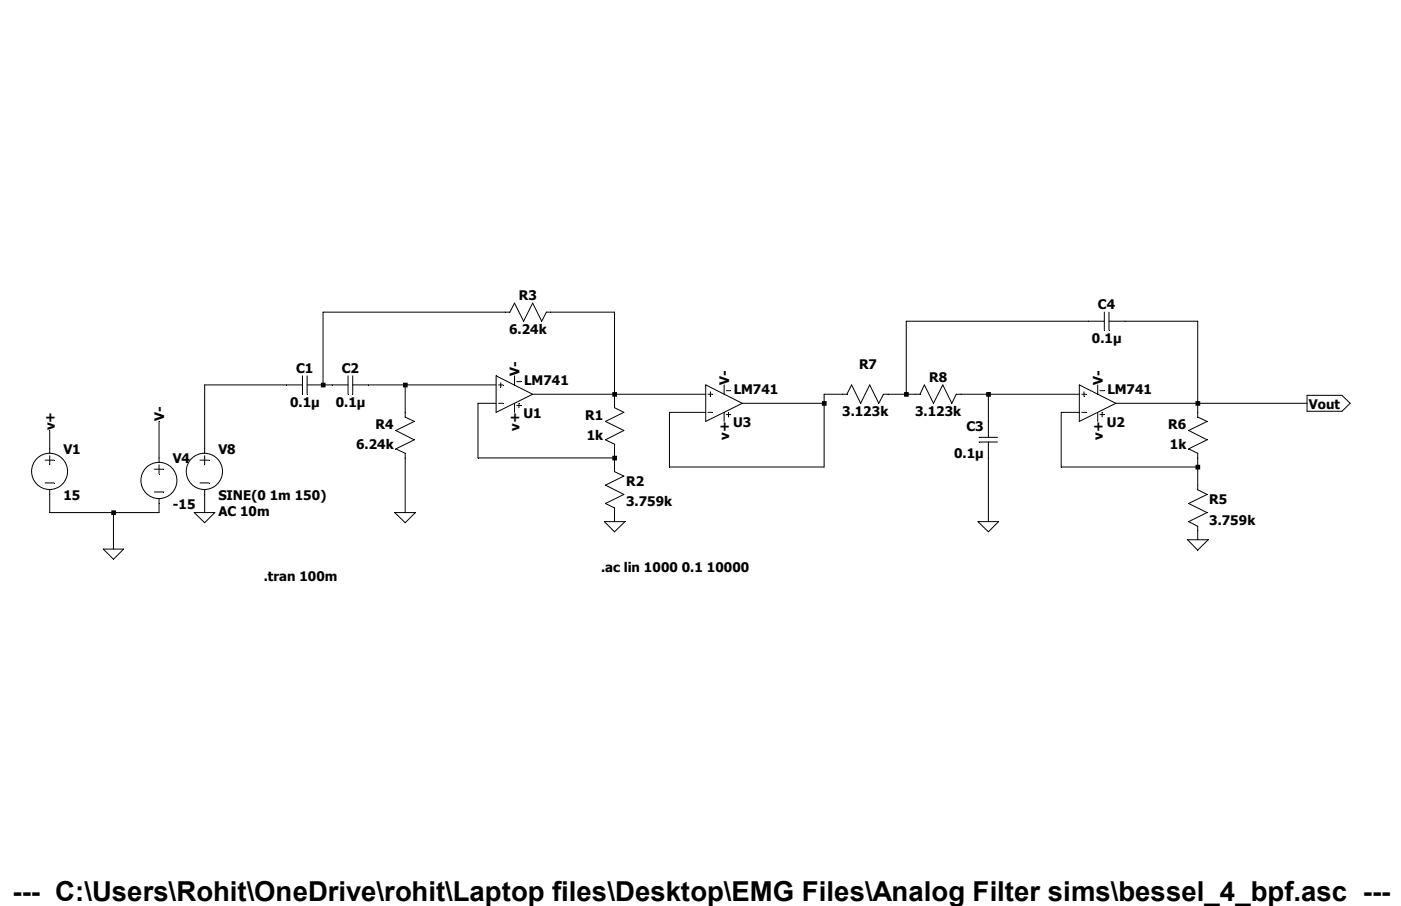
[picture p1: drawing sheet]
<svg xmlns="http://www.w3.org/2000/svg" width="216mm" height="140mm" viewBox="0 0 216 140" stroke-linecap="round" stroke-linejoin="round" font-family="sans-serif">
<g fill="none" stroke="#000" stroke-width=".15">
<path d="M46.6 59.4h-15.1v10.5M46.6 58v2.8M47.3 59.4h6.3M47.3 58v2.8M49.8 59.4v-11.3h28.8l.7-1.4 1.4 2.8 1.4-2.8 1.4 2.8 .7-1.4h10.5v14.8l1.4 .7-2.8 1.4 2.8 1.4-2.8 1.4 1.4 .7v4.2l1.4 .7-2.8 1.4 2.8 1.4-2.8 1.4 1.4 .7v2.1M53.6 58v2.8M54.4 59.4h22.1M54.4 58v2.8M62.4 59.4v4.9l1.4 .7-2.8 1.4 2.8 1.4-2.8 1.4 1.4 .7v9.1M76.5 58l5.6 2.8-5.6 2.8zM76.8 59.4h.7M77.2 59v.7"/>
<path d="M79.3 58v1.4M79.6 58.8h.7M108.8 59.4l5.6 2.8-5.6 2.8zM111.6 59.4v1.4M166.3 59.4l5.7 2.8-5.7 2.8zM169.2 59.4v1.4M170.2 49.5h-30.5v11.3M170.2 48.1v2.8M170.9 49.5h13.7v14.8l1.4 .7-2.8 1.4 2.8 1.4-2.8 1.4 1.4 .7v5.6l1.4 .7-2.8 1.4 2.8 1.4-2.8 1.4 1.4 .8v2M170.9 48.1v2.8M6.9 71h1.4M6.9 74.5h1.4"/>
<path d="M7.7 66.4v3.5M7.7 70.3v1.4M7.7 75.5v3.5h16.8v-2.1M17.5 79v5.7M23.8 72.3h1.4M23.8 75.9h1.4M24.5 65v6.3M24.5 71.7v1.4M29.9 79h3.2l-1.6 1.6zM30.8 71h1.4M30.8 74.5h1.4M31.5 70.3v1.4"/>
<path d="M31.5 75.5v3.5M60.8 79h3.2l-1.6 1.6zM76.5 62.2h-2.8v8.4h21M76.8 62.2h.7M79.3 62.2v1.4M79.6 62.5h.7M80 62.2v.7M82.1 60.8h26.7M109.1 63.6h.7M109.1 60.8h.7M109.5 60.4v.7M111.6 63.6v1.4"/>
<path d="M111.9 63.9h.7M111.9 60.2h.7M112.3 63.6v.7M114.4 62.2h12.6M150.9 68.2h2.8M150.9 67.4h2.8M152.3 60.8v6.6M152.3 68.2v12.2M166.3 60.8h-18.9l-.7 1.4-1.4-2.8-1.5 2.8-1.3-2.8-.7 1.4h-5.7l-.7 1.4-1.4-2.8-1.4 2.8-1.4-2.8-.7 1.4h-3.5v11.2h-23.8v-8.4h5.6M166.3 63.6h-2.8v8.4h21.1M166.7 63.6h.7M166.7 60.8h.7"/>
<path d="M167 60.4v.7M169.2 63.6v1.4M169.5 63.9h.7M169.5 60.2h.7M169.8 63.6v.7M172 62.2h29.4M201.4 61h5.4l1.3 1.2-1.3 1.2h-5.4zM15.9 84.7h3.1l-1.5 1.5zM93.1 80.4h3.2l-1.6 1.6zM150.7 80.4h3.2l-1.6 1.6zM183 83.2h3.2l-1.6 1.6z"/>
<circle cx="7.6" cy="72.7" r="2.78"/>
<circle cx="24.5" cy="74.1" r="2.78"/>
<circle cx="31.5" cy="72.7" r="2.79"/>
</g>
<path d="M17.1 78.7h.8v.7h-.8zM49.4 59h.8v.7h-.8zM62.1 59h.7v.7h-.7zM94.4 60.5h.7v.7h-.7zM94.4 70.3h.7v.7h-.7zM126.7 61.8h.7v.8h-.7zM139.3 60.5h.7v.7h-.7zM152 60.5h.7v.7h-.7zM184.2 61.8h.8v.8h-.8zM184.2 71.7h.8v.7h-.8z" fill-rule="evenodd" fill="#000"/>
<text font-size="4.2" x="1.9" y="139">--- C:\Users\Rohit\OneDrive\rohit\Laptop files\Desktop\EMG Files\Analog Filter sims\bessel_4_bpf.asc ---</text>
<g font-size="2">
<text x="80" y="46.3">R3</text>
<text x="169.2" y="47.7">C4</text>
<text x="78.4" y="51.6">6.24k</text>
<text x="168.3" y="53">0.1µ</text>
<text x="45.6" y="57.5">C1</text>
<text x="52.7" y="57.5">C2</text>
<text x="80.1" y="58" transform="rotate(-90 80.1 58)">V-</text>
<text x="80.8" y="59.4">LM741</text>
<text x="112.4" y="59.3" transform="rotate(-90 112.4 59.3)">V-</text>
<text x="132.4" y="56.9">R7</text>
<text x="143.2" y="58.9">R8</text>
<text x="169.9" y="59.4" transform="rotate(-90 169.9 59.4)">V-</text>
<text x="25.3" y="65" transform="rotate(-90 25.3 65)">V-</text>
<text x="44.7" y="62.8">0.1µ</text>
<text x="51.7" y="62.8">0.1µ</text>
<text x="80.7" y="64.4">U1</text>
<text x="90.2" y="64.7">R1</text>
<text x="113" y="65.8">U3</text>
<text x="113.1" y="60.8">LM741</text>
<text x="129.8" y="64.2">3.123k</text>
<text x="141" y="64.2">3.123k</text>
<text x="170.6" y="65.8">U2</text>
<text x="170.6" y="60.8">LM741</text>
<text x="201.7" y="63">Vout</text>
<text x="8.4" y="66.4" transform="rotate(-90 8.4 66.4)">v+</text>
<text x="9.8" y="70">V1</text>
<text x="26.6" y="71.4">V4</text>
<text x="33.7" y="70">V8</text>
<text x="54.9" y="69.3">6.24k</text>
<text x="57.9" y="66.1">R4</text>
<text x="80.1" y="66.4" transform="rotate(-90 80.1 66.4)">v+</text>
<text x="90.4" y="67.9">1k</text>
<text x="112.4" y="67.8" transform="rotate(-90 112.4 67.8)">v+</text>
<text x="147" y="70.7">0.1µ</text>
<text x="148.9" y="66.5">C3</text>
<text x="169.9" y="67.8" transform="rotate(-90 169.9 67.8)">v+</text>
<text x="180" y="66.1">R6</text>
<text x="180.3" y="69.3">1k</text>
<text x="9.8" y="77">15</text>
<text x="33.7" y="77">SINE(0 1m 150)</text>
<text x="96.5" y="74.9">R2</text>
<text x="186.4" y="77.7">R5</text>
<text x="26.6" y="78.4">-15</text>
<text x="33.7" y="79.5">AC 10m</text>
<text x="96.5" y="78.1">3.759k</text>
<text x="186.4" y="80.9">3.759k</text>
<text x="40.6" y="89.7">.tran 100m</text>
<text x="92.6" y="88.3">.ac lin 1000 0.1 10000</text>
</g>
</svg>
